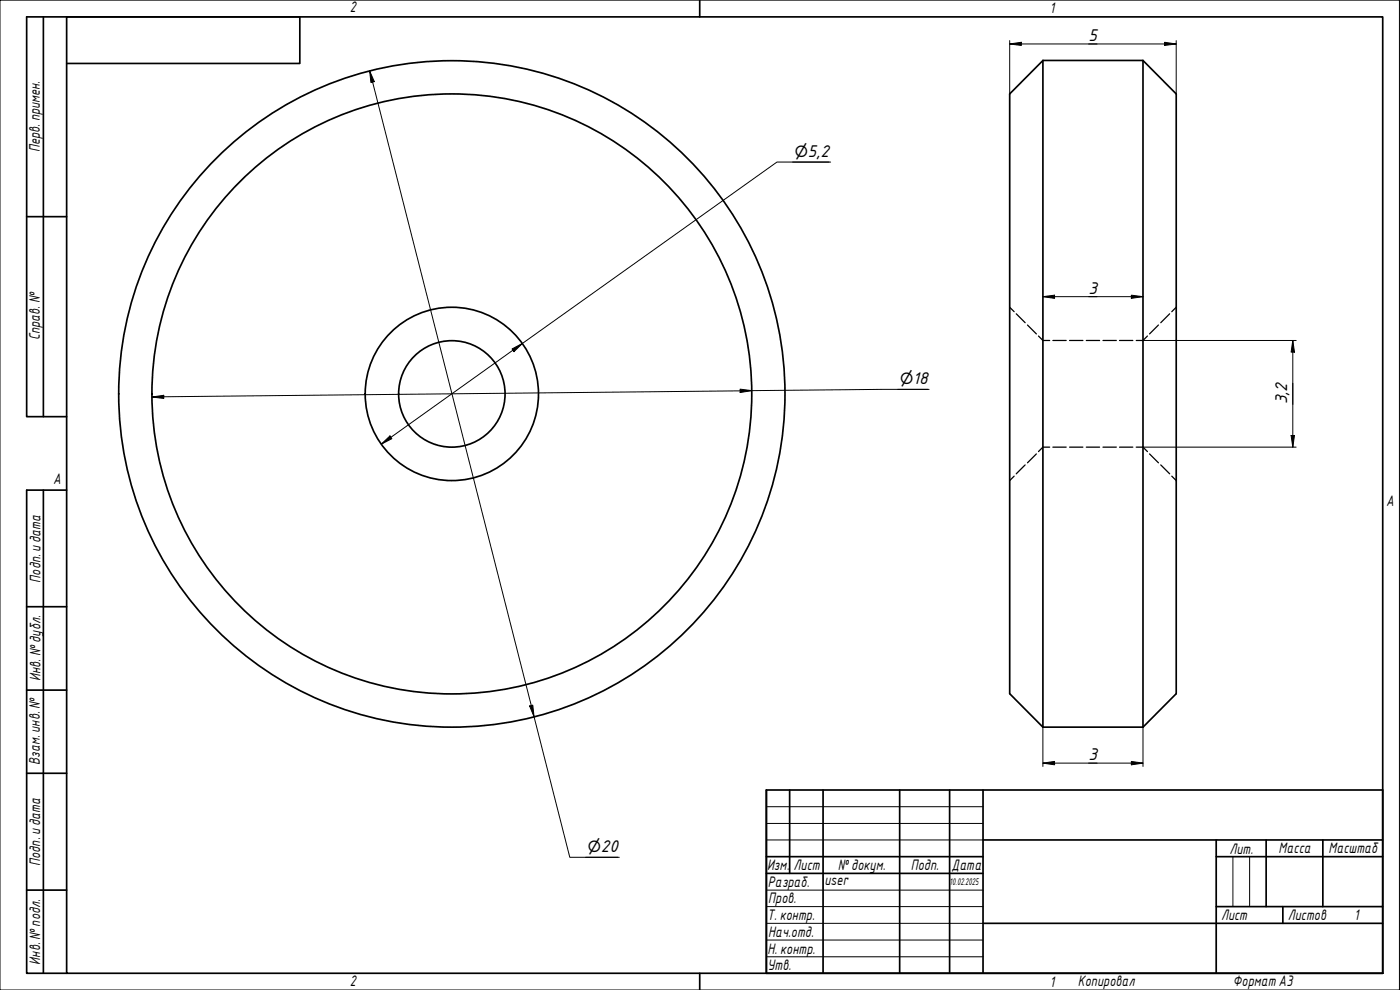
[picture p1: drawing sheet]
<svg xmlns="http://www.w3.org/2000/svg" width="420mm" height="297mm" viewBox="0 0 420 297" stroke-linecap="round" stroke-linejoin="round" font-family="sans-serif">
<g fill="none" stroke="#000" stroke-width=".51">
<path d="M313 18.1l-10 10.1v179.9l10 10.1M313 18.1v200.1M313 18.1h30M343 18.1l10 10.1v179.9l-10 10.1M343 18.1v200.1M313 218.2h30"/>
<circle cx="135.6" cy="118.2" r="16"/>
<circle cx="135.6" cy="118.2" r="26"/>
<circle cx="135.6" cy="118.2" r="90"/>
<circle cx="135.6" cy="118.2" r="100"/>
</g>
<g fill="none" stroke="#000" stroke-width=".38">
<path d="M303 92.2l1.4 1.3M305 94.2l2.7 2.6M308.4 97.5l2.6 2.7M347.7 97.5l-2.7 2.7M351 94.2l-2.6 2.6M353 92.2l-1.3 1.3M311.7 100.8l1.3 1.4h2M316 102.2h4M321 102.2h4M326 102.2h4M331 102.2h4M336 102.2h4"/>
<path d="M344.4 100.8l-1.4 1.4h-2M307.7 139.5l-2.7 2.7M311 136.2l-2.6 2.7M315 134.2h-2l-1.3 1.3M316 134.2h4M321 134.2h4M326 134.2h4M331 134.2h4M336 134.2h4M341 134.2h2l1.4 1.3M345 136.2l2.7 2.7M348.4 139.5l2.6 2.7"/>
<path d="M304.4 142.9l-1.4 1.3M351.7 142.9l1.3 1.3"/>
</g>
<path d="M20 5.1h395v286.9h-395zM210 0v5.1M210 292v5" fill="none" stroke="#000" stroke-width=".51"/>
<path d="M0 0h420v297h-420z" fill="none" stroke="#000" stroke-width=".3"/>
<g fill="none" stroke="#000" stroke-width=".51">
<path d="M230 237h185v55h-185zM237 237v25.1M247 237v55M270 237v55M285 237v55M295 237v55M230 257h65M295 252h120M365 257h50M365 252v40M380 252v20M397 252v20"/>
<path d="M230 262.1h65M295 277h120M365 272h50M385 272v5"/>
</g>
<path d="M230 242h65M230 247.1h65M230 252h65M370 257v15M375 257v15M230 267.1h65M230 272h65M230 277h65M230 282.1h65M230 287.1h65" fill="none" stroke="#000" stroke-width=".3"/>
<path d="M13 5.1v119.9M20 19h70v-13.9h-82v119.9h12M8 65h12M13 147.1v144.9M20 147.1h-12v144.9h12M8 182h12M8 207.1h12M8 232h12M8 267.1h12" fill="none" stroke="#000" stroke-width=".51"/>
<g fill="none" stroke="#000" stroke-width=".3">
<path d="M303 13.2l3.5-.5v.9zM303 13.2h50M303 12.2v16M349.5 12.7l3.5 .5-3.5 .4zM353 12.2v16M110.9 21.3l1.4 3.2-1 .3zM110.9 21.3l60.1 235.9h14.9M237.9 48.6h10.9M249.3 48.6h-16.1l-118.8 84.7M313 89l3.5-.4v.9zM313 89h30M339.5 88.6l3.5 .4-3.5 .5z"/>
<path d="M45.7 119.1l3.4-.5v1zM153.7 104.7l3.1-1.7-2.6 2.5zM222.1 116.8l3.5 .4-3.5 .6zM269.4 116.8h9M278.8 116.8l-233.1 2.3M343 102.2h46M388 102.2l.5 3.4h-1zM388 102.2v32M114.4 133.3l2.6-2.5 .6 .8zM343 134.2h46M387.5 130.7h1l-.5 3.5zM158.9 211.8l1-.2 .4 3.5z"/>
<path d="M313 218.2v11.8M343 218.2v11.8M313 229l3.5-.5v1zM313 229h30M339.5 228.5l3.5 .5-3.5 .5zM175.7 257.2h9.7"/>
</g>
<g fill="#000">
<path d="M303 13.2l3.5-.5v.9zM349.5 12.7l3.5 .5-3.5 .4zM110.9 21.3l1.4 3.2-1 .3zM313 89l3.5-.4v.9zM339.5 88.6l3.5 .4-3.5 .5zM45.7 119.1l3.4-.5v1zM153.7 104.7l3.1-1.7-2.6 2.5zM222.1 116.8l3.5 .4-3.5 .6zM388 102.2l.5 3.4h-1zM114.4 133.3l2.6-2.5 .6 .8zM387.5 130.7h1l-.5 3.5zM158.9 211.8l1-.2 .4 3.5z"/>
<path d="M313 229l3.5-.5v1zM339.5 228.5l3.5 .5-3.5 .5z"/>
</g>
<g font-size="4.9">
<text x="326.7" y="12.3">5</text>
<text x="237.9" y="47">⌀5,2</text>
<text x="326.7" y="88.2">3</text>
<text x="269.4" y="115.1">⌀18</text>
<text x="386.3" y="121.3" transform="rotate(-90 386.3 121.3)">3,2</text>
<text x="326.7" y="228.1">3</text>
<text x="175.7" y="255.6">⌀20</text>
</g>
<g font-size="4.4">
<text x="105" y="3.7">2</text>
<text x="315" y="3.8">1</text>
<text x="11.9" y="45.6" transform="rotate(-90 11.9 45.6)">Перв. примен.</text>
<text x="12" y="102.2" transform="rotate(-90 12 102.2)">Справ. №</text>
<text x="16" y="145.2">A</text>
<text x="416" y="151.7">A</text>
<text x="12.2" y="174.8" transform="rotate(-90 12.2 174.8)">Подп. идата</text>
<text x="12.2" y="204.3" transform="rotate(-90 12.2 204.3)">Инв. №дубл.</text>
<text x="12" y="229.5" transform="rotate(-90 12 229.5)">Взам. инв. №</text>
<text x="369" y="256.1">Лит.</text>
<text x="383.7" y="256.1">Масса</text>
<text x="398.7" y="256.1">Масштаб</text>
<text x="12.1" y="259.8" transform="rotate(-90 12.1 259.8)">Подп. идата</text>
<text x="230.2" y="261.1">Изм.</text>
<text x="238.2" y="261.1">Лист</text>
<text x="251.5" y="261">№докум.</text>
<text x="273.4" y="261.2">Подп.</text>
<text x="285.6" y="261.2">Дата</text>
<text x="230.4" y="266.1">Разраб.</text>
<text x="247.4" y="265.7">user</text>
<text x="230.6" y="271.1">Пров.</text>
<text x="230.3" y="276.1">Т. контр.</text>
<text x="230.5" y="281.1">Нач.отд.</text>
<text x="366.5" y="276.1">Лист</text>
<text x="386.5" y="276.1">Листов</text>
<text x="406.4" y="276">1</text>
<text x="230.4" y="286.1">Н. контр.</text>
<text x="12.1" y="289.4" transform="rotate(-90 12.1 289.4)">Инв. №подл.</text>
<text x="230.3" y="291.1">Утв.</text>
<text x="105" y="295.9">2</text>
<text x="315" y="296.1">1</text>
<text x="323.5" y="295.8">Копировал</text>
<text x="370" y="295.8">Формат А3</text>
</g>
<text font-size="2.8" x="285" y="265.5">10.02.2025</text>
</svg>
